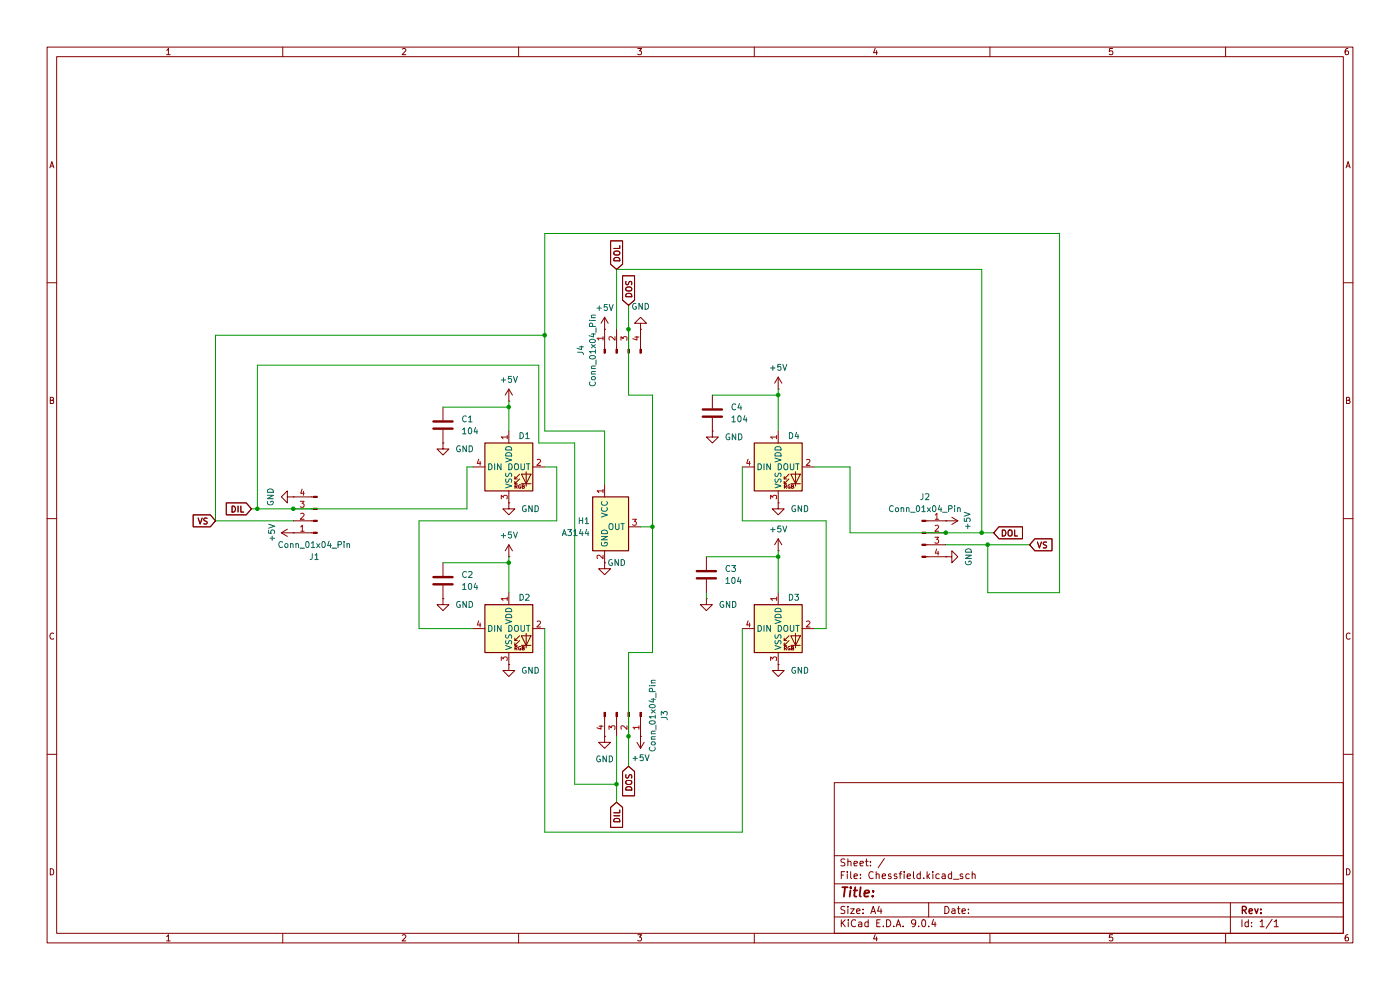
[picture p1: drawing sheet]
(kicad_sch
 (version 20250114)
 (generator "eeschema")
 (generator_version "9.0")
 (paper "A4")
 (lib_symbols
  (symbol "Connector:Conn_01x04_Pin"
   (pin_names
    (offset 1.016) (hide yes)) (exclude_from_sim no) (in_bom yes) (on_board yes)
   (property "Reference" "J" (at 0 5.08 0) (effects (font (size 1.27 1.27))))
   (property "Value" "Conn_01x04_Pin" (at 0 -7.62 0) (effects (font (size 1.27 1.27))))
   (property "Footprint" "" (at 0 0 0) (effects (font (size 1.27 1.27)) (hide yes)))
   (property "Datasheet" "~" (at 0 0 0) (effects (font (size 1.27 1.27)) (hide yes)))
   (property "Description" "Generic connector, single row, 01x04, script generated" (at 0 0 0) (effects (font (size 1.27 1.27)) (hide yes)))
   (property "ki_locked" "" (at 0 0 0) (effects (font (size 1.27 1.27))))
   (symbol "Conn_01x04_Pin_1_1"
    (rectangle (start 0.8636 2.667) (end 0 2.413) (stroke (width 0.1524) (type default)) (fill (type outline)))
    (rectangle (start 0.8636 0.127) (end 0 -0.127) (stroke (width 0.1524) (type default)) (fill (type outline)))
    (rectangle (start 0.8636 -2.413) (end 0 -2.667) (stroke (width 0.1524) (type default)) (fill (type outline)))
    (rectangle (start 0.8636 -4.953) (end 0 -5.207) (stroke (width 0.1524) (type default)) (fill (type outline)))
    (polyline (pts (xy 1.27 2.54) (xy 0.8636 2.54)) (stroke (width 0.1524) (type default)) (fill (type none)))
    (polyline (pts (xy 1.27 0) (xy 0.8636 0)) (stroke (width 0.1524) (type default)) (fill (type none)))
    (polyline (pts (xy 1.27 -2.54) (xy 0.8636 -2.54)) (stroke (width 0.1524) (type default)) (fill (type none)))
    (polyline (pts (xy 1.27 -5.08) (xy 0.8636 -5.08)) (stroke (width 0.1524) (type default)) (fill (type none)))
    (pin passive line (at 5.08 2.54 180) (length 3.81) (name "Pin_1" (effects (font (size 1.27 1.27)))) (number "1" (effects (font (size 1.27 1.27)))))
    (pin passive line (at 5.08 0 180) (length 3.81) (name "Pin_2" (effects (font (size 1.27 1.27)))) (number "2" (effects (font (size 1.27 1.27)))))
    (pin passive line (at 5.08 -2.54 180) (length 3.81) (name "Pin_3" (effects (font (size 1.27 1.27)))) (number "3" (effects (font (size 1.27 1.27)))))
    (pin passive line (at 5.08 -5.08 180) (length 3.81) (name "Pin_4" (effects (font (size 1.27 1.27)))) (number "4" (effects (font (size 1.27 1.27))))))
   (embedded_fonts no))
  (symbol "Device:C"
   (pin_numbers (hide yes))
   (pin_names
    (offset 0.254)) (exclude_from_sim no) (in_bom yes) (on_board yes)
   (property "Reference" "C" (at 0.635 2.54 0) (effects (font (size 1.27 1.27)) (justify left)))
   (property "Value" "C" (at 0.635 -2.54 0) (effects (font (size 1.27 1.27)) (justify left)))
   (property "Footprint" "" (at 0.9652 -3.81 0) (effects (font (size 1.27 1.27)) (hide yes)))
   (property "Datasheet" "~" (at 0 0 0) (effects (font (size 1.27 1.27)) (hide yes)))
   (property "Description" "Unpolarized capacitor" (at 0 0 0) (effects (font (size 1.27 1.27)) (hide yes)))
   (symbol "C_0_1"
    (polyline (pts (xy -2.032 0.762) (xy 2.032 0.762)) (stroke (width 0.508) (type default)) (fill (type none)))
    (polyline (pts (xy -2.032 -0.762) (xy 2.032 -0.762)) (stroke (width 0.508) (type default)) (fill (type none))))
   (symbol "C_1_1"
    (pin passive line (at 0 3.81 270) (length 2.794) (name "~" (effects (font (size 1.27 1.27)))) (number "1" (effects (font (size 1.27 1.27)))))
    (pin passive line (at 0 -3.81 90) (length 2.794) (name "~" (effects (font (size 1.27 1.27)))) (number "2" (effects (font (size 1.27 1.27))))))
   (embedded_fonts no))
  (symbol "LED:WS2812B"
   (pin_names
    (offset 0.254)) (exclude_from_sim no) (in_bom yes) (on_board yes)
   (property "Reference" "D" (at 5.08 5.715 0) (effects (font (size 1.27 1.27)) (justify right bottom)))
   (property "Value" "WS2812B" (at 1.27 -5.715 0) (effects (font (size 1.27 1.27)) (justify left top)))
   (property "Footprint" "LED_SMD:LED_WS2812B_PLCC4_5.0x5.0mm_P3.2mm" (at 1.27 -7.62 0) (effects (font (size 1.27 1.27)) (justify left top) (hide yes)))
   (property "Datasheet" "https://cdn-shop.adafruit.com/datasheets/WS2812B.pdf" (at 2.54 -9.525 0) (effects (font (size 1.27 1.27)) (justify left top) (hide yes)))
   (property "Description" "RGB LED with integrated controller" (at 0 0 0) (effects (font (size 1.27 1.27)) (hide yes)))
   (symbol "WS2812B_0_0"
    (text "RGB" (at 2.286 -4.191 0) (effects (font (size 0.762 0.762)))))
   (symbol "WS2812B_0_1"
    (polyline (pts (xy 1.27 -2.54) (xy 1.778 -2.54)) (stroke (width 0) (type default)) (fill (type none)))
    (polyline (pts (xy 1.27 -3.556) (xy 1.778 -3.556)) (stroke (width 0) (type default)) (fill (type none)))
    (polyline (pts (xy 2.286 -1.524) (xy 1.27 -2.54) (xy 1.27 -2.032)) (stroke (width 0) (type default)) (fill (type none)))
    (polyline (pts (xy 2.286 -2.54) (xy 1.27 -3.556) (xy 1.27 -3.048)) (stroke (width 0) (type default)) (fill (type none)))
    (polyline (pts (xy 3.683 -1.016) (xy 3.683 -3.556) (xy 3.683 -4.064)) (stroke (width 0) (type default)) (fill (type none)))
    (polyline (pts (xy 4.699 -1.524) (xy 2.667 -1.524) (xy 3.683 -3.556) (xy 4.699 -1.524)) (stroke (width 0) (type default)) (fill (type none)))
    (polyline (pts (xy 4.699 -3.556) (xy 2.667 -3.556)) (stroke (width 0) (type default)) (fill (type none)))
    (rectangle (start 5.08 5.08) (end -5.08 -5.08) (stroke (width 0.254) (type default)) (fill (type background))))
   (symbol "WS2812B_1_1"
    (pin input line (at -7.62 0 0) (length 2.54) (name "DIN" (effects (font (size 1.27 1.27)))) (number "4" (effects (font (size 1.27 1.27)))))
    (pin power_in line (at 0 7.62 270) (length 2.54) (name "VDD" (effects (font (size 1.27 1.27)))) (number "1" (effects (font (size 1.27 1.27)))))
    (pin power_in line (at 0 -7.62 90) (length 2.54) (name "VSS" (effects (font (size 1.27 1.27)))) (number "3" (effects (font (size 1.27 1.27)))))
    (pin output line (at 7.62 0 180) (length 2.54) (name "DOUT" (effects (font (size 1.27 1.27)))) (number "2" (effects (font (size 1.27 1.27))))))
   (embedded_fonts no))
  (symbol "Sensor_Magnetic:DRV5033AJxLPG" (exclude_from_sim no) (in_bom yes) (on_board yes)
   (property "Reference" "H1" (at -5.588 2.54 0) (effects (font (size 1.27 1.27)) (justify right)))
   (property "Value" "SS49E" (at -5.588 0 0) (effects (font (size 1.27 1.27)) (justify right)))
   (property "Footprint" "Package_TO_SOT_THT:TO-92_Inline" (at 0 0 0) (effects (font (size 1.27 1.27)) (hide yes)))
   (property "Datasheet" "https://www.ti.com/lit/ds/symlink/drv5033.pdf" (at 0 0 0) (effects (font (size 1.27 1.27)) (hide yes)))
   (property "Description" "±6.9 / ±3.5 mT, 20-kHz, 2-38V, TO-92" (at 0 0 0) (effects (font (size 1.27 1.27)) (hide yes)))
   (symbol "DRV5033AJxLPG_1_1"
    (rectangle (start -5.08 7.62) (end 2.54 -3.81) (stroke (width 0.254) (type default)) (fill (type background)))
    (pin power_in line (at -2.54 10.16 270) (length 2.54) (name "VCC" (effects (font (size 1.27 1.27)))) (number "1" (effects (font (size 1.27 1.27)))))
    (pin power_in line (at -2.54 -6.35 90) (length 2.54) (name "GND" (effects (font (size 1.27 1.27)))) (number "2" (effects (font (size 1.27 1.27)))))
    (pin output line (at 5.08 1.27 180) (length 2.54) (name "OUT" (effects (font (size 1.27 1.27)))) (number "3" (effects (font (size 1.27 1.27))))))
   (embedded_fonts no))
  (symbol "power:+5V"
   (power)
   (pin_numbers (hide yes))
   (pin_names
    (offset 0) (hide yes)) (exclude_from_sim no) (in_bom yes) (on_board yes)
   (property "Reference" "#PWR" (at 0 -3.81 0) (effects (font (size 1.27 1.27)) (hide yes)))
   (property "Value" "+5V" (at 0 3.556 0) (effects (font (size 1.27 1.27))))
   (property "Footprint" "" (at 0 0 0) (effects (font (size 1.27 1.27)) (hide yes)))
   (property "Datasheet" "" (at 0 0 0) (effects (font (size 1.27 1.27)) (hide yes)))
   (property "Description" "Power symbol creates a global label with name \"+5V\"" (at 0 0 0) (effects (font (size 1.27 1.27)) (hide yes)))
   (symbol "+5V_0_1"
    (polyline (pts (xy -0.762 1.27) (xy 0 2.54)) (stroke (width 0) (type default)) (fill (type none)))
    (polyline (pts (xy 0 2.54) (xy 0.762 1.27)) (stroke (width 0) (type default)) (fill (type none)))
    (polyline (pts (xy 0 0) (xy 0 2.54)) (stroke (width 0) (type default)) (fill (type none))))
   (symbol "+5V_1_1"
    (pin power_in line (at 0 0 90) (length 0) (name "~" (effects (font (size 1.27 1.27)))) (number "1" (effects (font (size 1.27 1.27))))))
   (embedded_fonts no))
  (symbol "power:GND"
   (power)
   (pin_numbers (hide yes))
   (pin_names
    (offset 0) (hide yes)) (exclude_from_sim no) (in_bom yes) (on_board yes)
   (property "Reference" "#PWR" (at 0 -6.35 0) (effects (font (size 1.27 1.27)) (hide yes)))
   (property "Value" "GND" (at 0 -3.81 0) (effects (font (size 1.27 1.27))))
   (property "Footprint" "" (at 0 0 0) (effects (font (size 1.27 1.27)) (hide yes)))
   (property "Datasheet" "" (at 0 0 0) (effects (font (size 1.27 1.27)) (hide yes)))
   (property "Description" "Power symbol creates a global label with name \"GND\" , ground" (at 0 0 0) (effects (font (size 1.27 1.27)) (hide yes)))
   (symbol "GND_0_1"
    (polyline (pts (xy 0 0) (xy 0 -1.27) (xy 1.27 -1.27) (xy 0 -2.54) (xy -1.27 -1.27) (xy 0 -1.27)) (stroke (width 0) (type default)) (fill (type none))))
   (symbol "GND_1_1"
    (pin power_in line (at 0 0 270) (length 0) (name "~" (effects (font (size 1.27 1.27)))) (number "1" (effects (font (size 1.27 1.27))))))
   (embedded_fonts no)))
 (junction
  (at 107.95 86.36)
  (diameter 0)
  (color 0 0 0 0))
 (junction
  (at 200.66 113.03)
  (diameter 0)
  (color 0 0 0 0))
 (junction
  (at 138.43 111.76)
  (diameter 0)
  (color 0 0 0 0))
 (junction
  (at 133.35 69.85)
  (diameter 0)
  (color 0 0 0 0))
 (junction
  (at 54.61 107.95)
  (diameter 0)
  (color 0 0 0 0))
 (junction
  (at 130.81 166.37)
  (diameter 0)
  (color 0 0 0 0))
 (junction
  (at 133.35 156.21)
  (diameter 0)
  (color 0 0 0 0))
 (junction
  (at 115.57 71.12)
  (diameter 0)
  (color 0 0 0 0))
 (junction
  (at 62.23 107.95)
  (diameter 0)
  (color 0 0 0 0))
 (junction
  (at 165.1 83.82)
  (diameter 0)
  (color 0 0 0 0))
 (junction
  (at 165.1 118.11)
  (diameter 0)
  (color 0 0 0 0))
 (junction
  (at 209.55 115.57)
  (diameter 0)
  (color 0 0 0 0))
 (junction
  (at 107.95 119.38)
  (diameter 0)
  (color 0 0 0 0))
 (junction
  (at 208.28 113.03)
  (diameter 0)
  (color 0 0 0 0))
 (wire
  (pts (xy 180.34 113.03) (xy 200.66 113.03))
  (stroke (width 0) (type default)))
 (wire
  (pts (xy 100.33 133.35) (xy 88.9 133.35))
  (stroke (width 0) (type default)))
 (wire
  (pts (xy 54.61 77.47) (xy 54.61 107.95))
  (stroke (width 0) (type default)))
 (wire
  (pts (xy 224.79 49.53) (xy 224.79 125.73))
  (stroke (width 0) (type default)))
 (wire
  (pts (xy 107.95 119.38) (xy 107.95 125.73))
  (stroke (width 0) (type default)))
 (wire
  (pts (xy 175.26 110.49) (xy 175.26 133.35))
  (stroke (width 0) (type default)))
 (wire
  (pts (xy 115.57 49.53) (xy 224.79 49.53))
  (stroke (width 0) (type default)))
 (wire
  (pts (xy 128.27 91.44) (xy 115.57 91.44))
  (stroke (width 0) (type default)))
 (wire
  (pts (xy 151.13 83.82) (xy 165.1 83.82))
  (stroke (width 0) (type default)))
 (wire
  (pts (xy 118.11 99.06) (xy 115.57 99.06))
  (stroke (width 0) (type default)))
 (wire
  (pts (xy 133.35 156.21) (xy 133.35 162.56))
  (stroke (width 0) (type default)))
 (wire
  (pts (xy 165.1 116.84) (xy 165.1 118.11))
  (stroke (width 0) (type default)))
 (wire
  (pts (xy 99.06 99.06) (xy 100.33 99.06))
  (stroke (width 0) (type default)))
 (wire
  (pts (xy 138.43 111.76) (xy 138.43 83.82))
  (stroke (width 0) (type default)))
 (wire
  (pts (xy 88.9 110.49) (xy 118.11 110.49))
  (stroke (width 0) (type default)))
 (wire
  (pts (xy 54.61 107.95) (xy 53.34 107.95))
  (stroke (width 0) (type default)))
 (wire
  (pts (xy 121.92 93.98) (xy 114.3 93.98))
  (stroke (width 0) (type default)))
 (wire
  (pts (xy 62.23 107.95) (xy 54.61 107.95))
  (stroke (width 0) (type default)))
 (wire
  (pts (xy 133.35 69.85) (xy 133.35 64.77))
  (stroke (width 0) (type default)))
 (wire
  (pts (xy 130.81 57.15) (xy 130.81 69.85))
  (stroke (width 0) (type default)))
 (wire
  (pts (xy 93.98 119.38) (xy 107.95 119.38))
  (stroke (width 0) (type default)))
 (wire
  (pts (xy 130.81 166.37) (xy 130.81 170.18))
  (stroke (width 0) (type default)))
 (wire
  (pts (xy 208.28 113.03) (xy 208.28 57.15))
  (stroke (width 0) (type default)))
 (wire
  (pts (xy 121.92 166.37) (xy 121.92 93.98))
  (stroke (width 0) (type default)))
 (wire
  (pts (xy 115.57 71.12) (xy 45.72 71.12))
  (stroke (width 0) (type default)))
 (wire
  (pts (xy 165.1 82.55) (xy 165.1 83.82))
  (stroke (width 0) (type default)))
 (wire
  (pts (xy 157.48 176.53) (xy 157.48 133.35))
  (stroke (width 0) (type default)))
 (wire
  (pts (xy 138.43 111.76) (xy 138.43 138.43))
  (stroke (width 0) (type default)))
 (wire
  (pts (xy 115.57 133.35) (xy 115.57 176.53))
  (stroke (width 0) (type default)))
 (wire
  (pts (xy 130.81 166.37) (xy 121.92 166.37))
  (stroke (width 0) (type default)))
 (wire
  (pts (xy 165.1 118.11) (xy 165.1 125.73))
  (stroke (width 0) (type default)))
 (wire
  (pts (xy 138.43 138.43) (xy 133.35 138.43))
  (stroke (width 0) (type default)))
 (wire
  (pts (xy 208.28 113.03) (xy 210.82 113.03))
  (stroke (width 0) (type default)))
 (wire
  (pts (xy 93.98 86.36) (xy 107.95 86.36))
  (stroke (width 0) (type default)))
 (wire
  (pts (xy 133.35 69.85) (xy 133.35 83.82))
  (stroke (width 0) (type default)))
 (wire
  (pts (xy 200.66 115.57) (xy 209.55 115.57))
  (stroke (width 0) (type default)))
 (wire
  (pts (xy 128.27 102.87) (xy 128.27 91.44))
  (stroke (width 0) (type default)))
 (wire
  (pts (xy 149.86 118.11) (xy 165.1 118.11))
  (stroke (width 0) (type default)))
 (wire
  (pts (xy 107.95 85.09) (xy 107.95 86.36))
  (stroke (width 0) (type default)))
 (wire
  (pts (xy 45.72 110.49) (xy 62.23 110.49))
  (stroke (width 0) (type default)))
 (wire
  (pts (xy 114.3 77.47) (xy 54.61 77.47))
  (stroke (width 0) (type default)))
 (wire
  (pts (xy 115.57 176.53) (xy 157.48 176.53))
  (stroke (width 0) (type default)))
 (wire
  (pts (xy 157.48 110.49) (xy 175.26 110.49))
  (stroke (width 0) (type default)))
 (wire
  (pts (xy 107.95 118.11) (xy 107.95 119.38))
  (stroke (width 0) (type default)))
 (wire
  (pts (xy 209.55 125.73) (xy 209.55 115.57))
  (stroke (width 0) (type default)))
 (wire
  (pts (xy 88.9 133.35) (xy 88.9 110.49))
  (stroke (width 0) (type default)))
 (wire
  (pts (xy 149.86 127) (xy 149.86 125.73))
  (stroke (width 0) (type default)))
 (wire
  (pts (xy 115.57 71.12) (xy 115.57 49.53))
  (stroke (width 0) (type default)))
 (wire
  (pts (xy 208.28 57.15) (xy 130.81 57.15))
  (stroke (width 0) (type default)))
 (wire
  (pts (xy 209.55 115.57) (xy 218.44 115.57))
  (stroke (width 0) (type default)))
 (wire
  (pts (xy 200.66 113.03) (xy 208.28 113.03))
  (stroke (width 0) (type default)))
 (wire
  (pts (xy 107.95 86.36) (xy 107.95 91.44))
  (stroke (width 0) (type default)))
 (wire
  (pts (xy 180.34 99.06) (xy 180.34 113.03))
  (stroke (width 0) (type default)))
 (wire
  (pts (xy 99.06 99.06) (xy 99.06 107.95))
  (stroke (width 0) (type default)))
 (wire
  (pts (xy 165.1 83.82) (xy 165.1 91.44))
  (stroke (width 0) (type default)))
 (wire
  (pts (xy 138.43 83.82) (xy 133.35 83.82))
  (stroke (width 0) (type default)))
 (wire
  (pts (xy 45.72 71.12) (xy 45.72 110.49))
  (stroke (width 0) (type default)))
 (wire
  (pts (xy 114.3 93.98) (xy 114.3 77.47))
  (stroke (width 0) (type default)))
 (wire
  (pts (xy 118.11 110.49) (xy 118.11 99.06))
  (stroke (width 0) (type default)))
 (wire
  (pts (xy 99.06 107.95) (xy 62.23 107.95))
  (stroke (width 0) (type default)))
 (wire
  (pts (xy 133.35 138.43) (xy 133.35 156.21))
  (stroke (width 0) (type default)))
 (wire
  (pts (xy 130.81 156.21) (xy 130.81 166.37))
  (stroke (width 0) (type default)))
 (wire
  (pts (xy 224.79 125.73) (xy 209.55 125.73))
  (stroke (width 0) (type default)))
 (wire
  (pts (xy 157.48 99.06) (xy 157.48 110.49))
  (stroke (width 0) (type default)))
 (wire
  (pts (xy 135.89 111.76) (xy 138.43 111.76))
  (stroke (width 0) (type default)))
 (wire
  (pts (xy 172.72 99.06) (xy 180.34 99.06))
  (stroke (width 0) (type default)))
 (wire
  (pts (xy 175.26 133.35) (xy 172.72 133.35))
  (stroke (width 0) (type default)))
 (wire
  (pts (xy 115.57 91.44) (xy 115.57 71.12))
  (stroke (width 0) (type default)))
 (global_label "DIL"
  (shape input)
  (at 130.81 170.18 270)
  (fields_autoplaced yes)
  (effects (font (size 1.27 1.27)) (justify right))
  (property "Intersheetrefs" "${INTERSHEET_REFS}" (at 130.81 176.0681 90) (effects (font (size 1.27 1.27)) (justify right) (hide yes))))
 (global_label "DOL"
  (shape input)
  (at 210.82 113.03 0)
  (fields_autoplaced yes)
  (effects (font (size 1.27 1.27)) (justify left))
  (property "Intersheetrefs" "${INTERSHEET_REFS}" (at 217.4338 113.03 0) (effects (font (size 1.27 1.27)) (justify left) (hide yes))))
 (global_label "DIL"
  (shape input)
  (at 53.34 107.95 180)
  (fields_autoplaced yes)
  (effects (font (size 1.27 1.27)) (justify right))
  (property "Intersheetrefs" "${INTERSHEET_REFS}" (at 47.4519 107.95 0) (effects (font (size 1.27 1.27)) (justify right) (hide yes))))
 (global_label "VS"
  (shape input)
  (at 45.72 110.49 180)
  (fields_autoplaced yes)
  (effects (font (size 1.27 1.27)) (justify right))
  (property "Intersheetrefs" "${INTERSHEET_REFS}" (at 40.4367 110.49 0) (effects (font (size 1.27 1.27)) (justify right) (hide yes))))
 (global_label "DOL"
  (shape input)
  (at 130.81 57.15 90)
  (fields_autoplaced yes)
  (effects (font (size 1.27 1.27)) (justify left))
  (property "Intersheetrefs" "${INTERSHEET_REFS}" (at 130.81 50.5362 90) (effects (font (size 1.27 1.27)) (justify left) (hide yes))))
 (global_label "DOS"
  (shape input)
  (at 133.35 64.77 90)
  (fields_autoplaced yes)
  (effects (font (size 1.27 1.27)) (justify left))
  (property "Intersheetrefs" "${INTERSHEET_REFS}" (at 133.35 57.9748 90) (effects (font (size 1.27 1.27)) (justify left) (hide yes))))
 (global_label "VS"
  (shape input)
  (at 218.44 115.57 0)
  (fields_autoplaced yes)
  (effects (font (size 1.27 1.27)) (justify left))
  (property "Intersheetrefs" "${INTERSHEET_REFS}" (at 223.7233 115.57 0) (effects (font (size 1.27 1.27)) (justify left) (hide yes))))
 (global_label "DOS"
  (shape input)
  (at 133.35 162.56 270)
  (fields_autoplaced yes)
  (effects (font (size 1.27 1.27)) (justify right))
  (property "Intersheetrefs" "${INTERSHEET_REFS}" (at 133.35 169.3552 90) (effects (font (size 1.27 1.27)) (justify right) (hide yes))))
 (symbol
  (lib_id "power:+5V")
  (at 107.95 118.11 0)
  (unit 1)
  (exclude_from_sim no)
  (in_bom yes)
  (on_board yes)
  (dnp no)
  (property "Reference" "#PWR0315" (at 107.95 121.92 0) (effects (font (size 1.27 1.27)) (hide yes)))
  (property "Value" "+5V" (at 107.95 113.538 0) (effects (font (size 1.27 1.27))))
  (property "Footprint" "" (at 107.95 118.11 0) (effects (font (size 1.27 1.27)) (hide yes)))
  (property "Datasheet" "" (at 107.95 118.11 0) (effects (font (size 1.27 1.27)) (hide yes)))
  (property "Description" "Power symbol creates a global label with name \"+5V\"" (at 107.95 118.11 0) (effects (font (size 1.27 1.27)) (hide yes)))
  (pin "1"))
 (symbol
  (lib_id "Device:C")
  (at 151.13 87.63 0)
  (unit 1)
  (exclude_from_sim no)
  (in_bom yes)
  (on_board yes)
  (dnp no)
  (fields_autoplaced yes)
  (property "Reference" "C4" (at 154.94 86.3599 0) (effects (font (size 1.27 1.27)) (justify left)))
  (property "Value" "104" (at 154.94 88.8999 0) (effects (font (size 1.27 1.27)) (justify left)))
  (property "Footprint" "Capacitor_SMD:C_0603_1608Metric_Pad1.08x0.95mm_HandSolder" (at 152.0952 91.44 0) (effects (font (size 1.27 1.27)) (hide yes)))
  (property "Datasheet" "~" (at 151.13 87.63 0) (effects (font (size 1.27 1.27)) (hide yes)))
  (property "Description" "Unpolarized capacitor" (at 151.13 87.63 0) (effects (font (size 1.27 1.27)) (hide yes)))
  (pin "1")
  (pin "2"))
 (symbol
  (lib_id "Connector:Conn_01x04_Pin")
  (at 130.81 74.93 90)
  (unit 1)
  (exclude_from_sim no)
  (in_bom yes)
  (on_board yes)
  (dnp no)
  (property "Reference" "J4" (at 123.19 74.295 0) (effects (font (size 1.27 1.27))))
  (property "Value" "Conn_01x04_Pin" (at 125.73 74.295 0) (effects (font (size 1.27 1.27))))
  (property "Footprint" "Connector_PinHeader_2.54mm:PinHeader_1x04_P2.54mm_Horizontal" (at 130.81 74.93 0) (effects (font (size 1.27 1.27)) (hide yes)))
  (property "Datasheet" "~" (at 130.81 74.93 0) (effects (font (size 1.27 1.27)) (hide yes)))
  (property "Description" "Generic connector, single row, 01x04, script generated" (at 130.81 74.93 0) (effects (font (size 1.27 1.27)) (hide yes)))
  (pin "2")
  (pin "4")
  (pin "3")
  (pin "1"))
 (symbol
  (lib_id "LED:WS2812B")
  (at 165.1 133.35 0)
  (unit 1)
  (exclude_from_sim no)
  (in_bom yes)
  (on_board yes)
  (dnp no)
  (property "Reference" "D3" (at 168.402 126.746 0) (effects (font (size 1.27 1.27))))
  (property "Value" "WS2812B" (at 176.53 129.5714 0) (effects (font (size 1.27 1.27)) (hide yes)))
  (property "Footprint" "LED_SMD:LED_WS2812B_PLCC4_5.0x5.0mm_P3.2mm" (at 166.37 140.97 0) (effects (font (size 1.27 1.27)) (justify left top) (hide yes)))
  (property "Datasheet" "https://cdn-shop.adafruit.com/datasheets/WS2812B.pdf" (at 167.64 142.875 0) (effects (font (size 1.27 1.27)) (justify left top) (hide yes)))
  (property "Description" "RGB LED with integrated controller" (at 165.1 133.35 0) (effects (font (size 1.27 1.27)) (hide yes)))
  (pin "3")
  (pin "1")
  (pin "2")
  (pin "4"))
 (symbol
  (lib_id "Device:C")
  (at 93.98 90.17 0)
  (unit 1)
  (exclude_from_sim no)
  (in_bom yes)
  (on_board yes)
  (dnp no)
  (fields_autoplaced yes)
  (property "Reference" "C1" (at 97.79 88.8999 0) (effects (font (size 1.27 1.27)) (justify left)))
  (property "Value" "104" (at 97.79 91.4399 0) (effects (font (size 1.27 1.27)) (justify left)))
  (property "Footprint" "Capacitor_SMD:C_0603_1608Metric_Pad1.08x0.95mm_HandSolder" (at 94.9452 93.98 0) (effects (font (size 1.27 1.27)) (hide yes)))
  (property "Datasheet" "~" (at 93.98 90.17 0) (effects (font (size 1.27 1.27)) (hide yes)))
  (property "Description" "Unpolarized capacitor" (at 93.98 90.17 0) (effects (font (size 1.27 1.27)) (hide yes)))
  (pin "1")
  (pin "2"))
 (symbol
  (lib_id "power:GND")
  (at 165.1 140.97 0)
  (unit 1)
  (exclude_from_sim no)
  (in_bom yes)
  (on_board yes)
  (dnp no)
  (fields_autoplaced yes)
  (property "Reference" "#PWR0334" (at 165.1 147.32 0) (effects (font (size 1.27 1.27)) (hide yes)))
  (property "Value" "GND" (at 167.64 142.2399 0) (effects (font (size 1.27 1.27)) (justify left)))
  (property "Footprint" "" (at 165.1 140.97 0) (effects (font (size 1.27 1.27)) (hide yes)))
  (property "Datasheet" "" (at 165.1 140.97 0) (effects (font (size 1.27 1.27)) (hide yes)))
  (property "Description" "Power symbol creates a global label with name \"GND\" , ground" (at 165.1 140.97 0) (effects (font (size 1.27 1.27)) (hide yes)))
  (pin "1"))
 (symbol
  (lib_id "Connector:Conn_01x04_Pin")
  (at 133.35 151.13 270)
  (unit 1)
  (exclude_from_sim no)
  (in_bom yes)
  (on_board yes)
  (dnp no)
  (property "Reference" "J3" (at 140.97 151.765 0) (effects (font (size 1.27 1.27))))
  (property "Value" "Conn_01x04_Pin" (at 138.43 151.765 0) (effects (font (size 1.27 1.27))))
  (property "Footprint" "Connector_PinHeader_2.54mm:PinHeader_1x04_P2.54mm_Horizontal" (at 133.35 151.13 0) (effects (font (size 1.27 1.27)) (hide yes)))
  (property "Datasheet" "~" (at 133.35 151.13 0) (effects (font (size 1.27 1.27)) (hide yes)))
  (property "Description" "Generic connector, single row, 01x04, script generated" (at 133.35 151.13 0) (effects (font (size 1.27 1.27)) (hide yes)))
  (pin "2")
  (pin "4")
  (pin "3")
  (pin "1"))
 (symbol
  (lib_id "power:GND")
  (at 128.27 119.38 0)
  (unit 1)
  (exclude_from_sim no)
  (in_bom yes)
  (on_board yes)
  (dnp no)
  (property "Reference" "#PWR06" (at 128.27 125.73 0) (effects (font (size 1.27 1.27)) (hide yes)))
  (property "Value" "GND" (at 130.81 119.38 0) (effects (font (size 1.27 1.27))))
  (property "Footprint" "" (at 128.27 119.38 0) (effects (font (size 1.27 1.27)) (hide yes)))
  (property "Datasheet" "" (at 128.27 119.38 0) (effects (font (size 1.27 1.27)) (hide yes)))
  (property "Description" "Power symbol creates a global label with name \"GND\" , ground" (at 128.27 119.38 0) (effects (font (size 1.27 1.27)) (hide yes)))
  (pin "1"))
 (symbol
  (lib_id "power:GND")
  (at 62.23 105.41 270)
  (unit 1)
  (exclude_from_sim no)
  (in_bom yes)
  (on_board yes)
  (dnp no)
  (property "Reference" "#PWR01" (at 55.88 105.41 0) (effects (font (size 1.27 1.27)) (hide yes)))
  (property "Value" "GND" (at 57.404 105.41 0) (effects (font (size 1.27 1.27))))
  (property "Footprint" "" (at 62.23 105.41 0) (effects (font (size 1.27 1.27)) (hide yes)))
  (property "Datasheet" "" (at 62.23 105.41 0) (effects (font (size 1.27 1.27)) (hide yes)))
  (property "Description" "Power symbol creates a global label with name \"GND\" , ground" (at 62.23 105.41 0) (effects (font (size 1.27 1.27)) (hide yes)))
  (pin "1"))
 (symbol
  (lib_id "power:GND")
  (at 107.95 106.68 0)
  (unit 1)
  (exclude_from_sim no)
  (in_bom yes)
  (on_board yes)
  (dnp no)
  (fields_autoplaced yes)
  (property "Reference" "#PWR0298" (at 107.95 113.03 0) (effects (font (size 1.27 1.27)) (hide yes)))
  (property "Value" "GND" (at 110.49 107.9499 0) (effects (font (size 1.27 1.27)) (justify left)))
  (property "Footprint" "" (at 107.95 106.68 0) (effects (font (size 1.27 1.27)) (hide yes)))
  (property "Datasheet" "" (at 107.95 106.68 0) (effects (font (size 1.27 1.27)) (hide yes)))
  (property "Description" "Power symbol creates a global label with name \"GND\" , ground" (at 107.95 106.68 0) (effects (font (size 1.27 1.27)) (hide yes)))
  (pin "1"))
 (symbol
  (lib_id "LED:WS2812B")
  (at 165.1 99.06 0)
  (unit 1)
  (exclude_from_sim no)
  (in_bom yes)
  (on_board yes)
  (dnp no)
  (property "Reference" "D4" (at 168.402 92.456 0) (effects (font (size 1.27 1.27))))
  (property "Value" "WS2812B" (at 176.53 95.2814 0) (effects (font (size 1.27 1.27)) (hide yes)))
  (property "Footprint" "LED_SMD:LED_WS2812B_PLCC4_5.0x5.0mm_P3.2mm" (at 166.37 106.68 0) (effects (font (size 1.27 1.27)) (justify left top) (hide yes)))
  (property "Datasheet" "https://cdn-shop.adafruit.com/datasheets/WS2812B.pdf" (at 167.64 108.585 0) (effects (font (size 1.27 1.27)) (justify left top) (hide yes)))
  (property "Description" "RGB LED with integrated controller" (at 165.1 99.06 0) (effects (font (size 1.27 1.27)) (hide yes)))
  (pin "3")
  (pin "1")
  (pin "2")
  (pin "4"))
 (symbol
  (lib_id "power:GND")
  (at 93.98 127 0)
  (unit 1)
  (exclude_from_sim no)
  (in_bom yes)
  (on_board yes)
  (dnp no)
  (fields_autoplaced yes)
  (property "Reference" "#PWR0309" (at 93.98 133.35 0) (effects (font (size 1.27 1.27)) (hide yes)))
  (property "Value" "GND" (at 96.52 128.2699 0) (effects (font (size 1.27 1.27)) (justify left)))
  (property "Footprint" "" (at 93.98 127 0) (effects (font (size 1.27 1.27)) (hide yes)))
  (property "Datasheet" "" (at 93.98 127 0) (effects (font (size 1.27 1.27)) (hide yes)))
  (property "Description" "Power symbol creates a global label with name \"GND\" , ground" (at 93.98 127 0) (effects (font (size 1.27 1.27)) (hide yes)))
  (pin "1"))
 (symbol
  (lib_id "Connector:Conn_01x04_Pin")
  (at 67.31 110.49 180)
  (unit 1)
  (exclude_from_sim no)
  (in_bom yes)
  (on_board yes)
  (dnp no)
  (property "Reference" "J1" (at 66.675 118.11 0) (effects (font (size 1.27 1.27))))
  (property "Value" "Conn_01x04_Pin" (at 66.675 115.57 0) (effects (font (size 1.27 1.27))))
  (property "Footprint" "Connector_PinHeader_2.54mm:PinHeader_1x04_P2.54mm_Horizontal" (at 67.31 110.49 0) (effects (font (size 1.27 1.27)) (hide yes)))
  (property "Datasheet" "~" (at 67.31 110.49 0) (effects (font (size 1.27 1.27)) (hide yes)))
  (property "Description" "Generic connector, single row, 01x04, script generated" (at 67.31 110.49 0) (effects (font (size 1.27 1.27)) (hide yes)))
  (pin "2")
  (pin "4")
  (pin "3")
  (pin "1"))
 (symbol
  (lib_id "Connector:Conn_01x04_Pin")
  (at 195.58 113.03 0)
  (unit 1)
  (exclude_from_sim no)
  (in_bom yes)
  (on_board yes)
  (dnp no)
  (property "Reference" "J2" (at 196.215 105.41 0) (effects (font (size 1.27 1.27))))
  (property "Value" "Conn_01x04_Pin" (at 196.215 107.95 0) (effects (font (size 1.27 1.27))))
  (property "Footprint" "Connector_PinHeader_2.54mm:PinHeader_1x04_P2.54mm_Horizontal" (at 195.58 113.03 0) (effects (font (size 1.27 1.27)) (hide yes)))
  (property "Datasheet" "~" (at 195.58 113.03 0) (effects (font (size 1.27 1.27)) (hide yes)))
  (property "Description" "Generic connector, single row, 01x04, script generated" (at 195.58 113.03 0) (effects (font (size 1.27 1.27)) (hide yes)))
  (pin "2")
  (pin "4")
  (pin "3")
  (pin "1"))
 (symbol
  (lib_id "power:GND")
  (at 135.89 69.85 180)
  (unit 1)
  (exclude_from_sim no)
  (in_bom yes)
  (on_board yes)
  (dnp no)
  (property "Reference" "#PWR08" (at 135.89 63.5 0) (effects (font (size 1.27 1.27)) (hide yes)))
  (property "Value" "GND" (at 135.89 65.024 0) (effects (font (size 1.27 1.27))))
  (property "Footprint" "" (at 135.89 69.85 0) (effects (font (size 1.27 1.27)) (hide yes)))
  (property "Datasheet" "" (at 135.89 69.85 0) (effects (font (size 1.27 1.27)) (hide yes)))
  (property "Description" "Power symbol creates a global label with name \"GND\" , ground" (at 135.89 69.85 0) (effects (font (size 1.27 1.27)) (hide yes)))
  (pin "1"))
 (symbol
  (lib_id "power:GND")
  (at 107.95 140.97 0)
  (unit 1)
  (exclude_from_sim no)
  (in_bom yes)
  (on_board yes)
  (dnp no)
  (fields_autoplaced yes)
  (property "Reference" "#PWR0316" (at 107.95 147.32 0) (effects (font (size 1.27 1.27)) (hide yes)))
  (property "Value" "GND" (at 110.49 142.2399 0) (effects (font (size 1.27 1.27)) (justify left)))
  (property "Footprint" "" (at 107.95 140.97 0) (effects (font (size 1.27 1.27)) (hide yes)))
  (property "Datasheet" "" (at 107.95 140.97 0) (effects (font (size 1.27 1.27)) (hide yes)))
  (property "Description" "Power symbol creates a global label with name \"GND\" , ground" (at 107.95 140.97 0) (effects (font (size 1.27 1.27)) (hide yes)))
  (pin "1"))
 (symbol
  (lib_id "Device:C")
  (at 149.86 121.92 0)
  (unit 1)
  (exclude_from_sim no)
  (in_bom yes)
  (on_board yes)
  (dnp no)
  (fields_autoplaced yes)
  (property "Reference" "C3" (at 153.67 120.6499 0) (effects (font (size 1.27 1.27)) (justify left)))
  (property "Value" "104" (at 153.67 123.1899 0) (effects (font (size 1.27 1.27)) (justify left)))
  (property "Footprint" "Capacitor_SMD:C_0603_1608Metric_Pad1.08x0.95mm_HandSolder" (at 150.8252 125.73 0) (effects (font (size 1.27 1.27)) (hide yes)))
  (property "Datasheet" "~" (at 149.86 121.92 0) (effects (font (size 1.27 1.27)) (hide yes)))
  (property "Description" "Unpolarized capacitor" (at 149.86 121.92 0) (effects (font (size 1.27 1.27)) (hide yes)))
  (pin "1")
  (pin "2"))
 (symbol
  (lib_id "LED:WS2812B")
  (at 107.95 133.35 0)
  (unit 1)
  (exclude_from_sim no)
  (in_bom yes)
  (on_board yes)
  (dnp no)
  (property "Reference" "D2" (at 111.252 126.746 0) (effects (font (size 1.27 1.27))))
  (property "Value" "WS2812B" (at 119.38 129.5714 0) (effects (font (size 1.27 1.27)) (hide yes)))
  (property "Footprint" "LED_SMD:LED_WS2812B_PLCC4_5.0x5.0mm_P3.2mm" (at 109.22 140.97 0) (effects (font (size 1.27 1.27)) (justify left top) (hide yes)))
  (property "Datasheet" "https://cdn-shop.adafruit.com/datasheets/WS2812B.pdf" (at 110.49 142.875 0) (effects (font (size 1.27 1.27)) (justify left top) (hide yes)))
  (property "Description" "RGB LED with integrated controller" (at 107.95 133.35 0) (effects (font (size 1.27 1.27)) (hide yes)))
  (pin "3")
  (pin "1")
  (pin "2")
  (pin "4"))
 (symbol
  (lib_id "power:+5V")
  (at 128.27 69.85 0)
  (unit 1)
  (exclude_from_sim no)
  (in_bom yes)
  (on_board yes)
  (dnp no)
  (property "Reference" "#PWR09" (at 128.27 73.66 0) (effects (font (size 1.27 1.27)) (hide yes)))
  (property "Value" "+5V" (at 128.27 65.278 0) (effects (font (size 1.27 1.27))))
  (property "Footprint" "" (at 128.27 69.85 0) (effects (font (size 1.27 1.27)) (hide yes)))
  (property "Datasheet" "" (at 128.27 69.85 0) (effects (font (size 1.27 1.27)) (hide yes)))
  (property "Description" "Power symbol creates a global label with name \"+5V\"" (at 128.27 69.85 0) (effects (font (size 1.27 1.27)) (hide yes)))
  (pin "1"))
 (symbol
  (lib_id "power:GND")
  (at 165.1 106.68 0)
  (unit 1)
  (exclude_from_sim no)
  (in_bom yes)
  (on_board yes)
  (dnp no)
  (fields_autoplaced yes)
  (property "Reference" "#PWR0352" (at 165.1 113.03 0) (effects (font (size 1.27 1.27)) (hide yes)))
  (property "Value" "GND" (at 167.64 107.9499 0) (effects (font (size 1.27 1.27)) (justify left)))
  (property "Footprint" "" (at 165.1 106.68 0) (effects (font (size 1.27 1.27)) (hide yes)))
  (property "Datasheet" "" (at 165.1 106.68 0) (effects (font (size 1.27 1.27)) (hide yes)))
  (property "Description" "Power symbol creates a global label with name \"GND\" , ground" (at 165.1 106.68 0) (effects (font (size 1.27 1.27)) (hide yes)))
  (pin "1"))
 (symbol
  (lib_id "power:GND")
  (at 93.98 93.98 0)
  (unit 1)
  (exclude_from_sim no)
  (in_bom yes)
  (on_board yes)
  (dnp no)
  (fields_autoplaced yes)
  (property "Reference" "#PWR0291" (at 93.98 100.33 0) (effects (font (size 1.27 1.27)) (hide yes)))
  (property "Value" "GND" (at 96.52 95.2499 0) (effects (font (size 1.27 1.27)) (justify left)))
  (property "Footprint" "" (at 93.98 93.98 0) (effects (font (size 1.27 1.27)) (hide yes)))
  (property "Datasheet" "" (at 93.98 93.98 0) (effects (font (size 1.27 1.27)) (hide yes)))
  (property "Description" "Power symbol creates a global label with name \"GND\" , ground" (at 93.98 93.98 0) (effects (font (size 1.27 1.27)) (hide yes)))
  (pin "1"))
 (symbol
  (lib_id "power:+5V")
  (at 135.89 156.21 180)
  (unit 1)
  (exclude_from_sim no)
  (in_bom yes)
  (on_board yes)
  (dnp no)
  (property "Reference" "#PWR05" (at 135.89 152.4 0) (effects (font (size 1.27 1.27)) (hide yes)))
  (property "Value" "+5V" (at 135.89 160.782 0) (effects (font (size 1.27 1.27))))
  (property "Footprint" "" (at 135.89 156.21 0) (effects (font (size 1.27 1.27)) (hide yes)))
  (property "Datasheet" "" (at 135.89 156.21 0) (effects (font (size 1.27 1.27)) (hide yes)))
  (property "Description" "Power symbol creates a global label with name \"+5V\"" (at 135.89 156.21 0) (effects (font (size 1.27 1.27)) (hide yes)))
  (pin "1"))
 (symbol
  (lib_id "power:+5V")
  (at 165.1 116.84 0)
  (unit 1)
  (exclude_from_sim no)
  (in_bom yes)
  (on_board yes)
  (dnp no)
  (property "Reference" "#PWR0333" (at 165.1 120.65 0) (effects (font (size 1.27 1.27)) (hide yes)))
  (property "Value" "+5V" (at 165.1 112.268 0) (effects (font (size 1.27 1.27))))
  (property "Footprint" "" (at 165.1 116.84 0) (effects (font (size 1.27 1.27)) (hide yes)))
  (property "Datasheet" "" (at 165.1 116.84 0) (effects (font (size 1.27 1.27)) (hide yes)))
  (property "Description" "Power symbol creates a global label with name \"+5V\"" (at 165.1 116.84 0) (effects (font (size 1.27 1.27)) (hide yes)))
  (pin "1"))
 (symbol
  (lib_id "power:GND")
  (at 200.66 118.11 90)
  (unit 1)
  (exclude_from_sim no)
  (in_bom yes)
  (on_board yes)
  (dnp no)
  (property "Reference" "#PWR04" (at 207.01 118.11 0) (effects (font (size 1.27 1.27)) (hide yes)))
  (property "Value" "GND" (at 205.486 118.11 0) (effects (font (size 1.27 1.27))))
  (property "Footprint" "" (at 200.66 118.11 0) (effects (font (size 1.27 1.27)) (hide yes)))
  (property "Datasheet" "" (at 200.66 118.11 0) (effects (font (size 1.27 1.27)) (hide yes)))
  (property "Description" "Power symbol creates a global label with name \"GND\" , ground" (at 200.66 118.11 0) (effects (font (size 1.27 1.27)) (hide yes)))
  (pin "1"))
 (symbol
  (lib_id "power:GND")
  (at 149.86 127 0)
  (unit 1)
  (exclude_from_sim no)
  (in_bom yes)
  (on_board yes)
  (dnp no)
  (fields_autoplaced yes)
  (property "Reference" "#PWR0327" (at 149.86 133.35 0) (effects (font (size 1.27 1.27)) (hide yes)))
  (property "Value" "GND" (at 152.4 128.2699 0) (effects (font (size 1.27 1.27)) (justify left)))
  (property "Footprint" "" (at 149.86 127 0) (effects (font (size 1.27 1.27)) (hide yes)))
  (property "Datasheet" "" (at 149.86 127 0) (effects (font (size 1.27 1.27)) (hide yes)))
  (property "Description" "Power symbol creates a global label with name \"GND\" , ground" (at 149.86 127 0) (effects (font (size 1.27 1.27)) (hide yes)))
  (pin "1"))
 (symbol
  (lib_id "power:+5V")
  (at 165.1 82.55 0)
  (unit 1)
  (exclude_from_sim no)
  (in_bom yes)
  (on_board yes)
  (dnp no)
  (property "Reference" "#PWR0351" (at 165.1 86.36 0) (effects (font (size 1.27 1.27)) (hide yes)))
  (property "Value" "+5V" (at 165.1 77.978 0) (effects (font (size 1.27 1.27))))
  (property "Footprint" "" (at 165.1 82.55 0) (effects (font (size 1.27 1.27)) (hide yes)))
  (property "Datasheet" "" (at 165.1 82.55 0) (effects (font (size 1.27 1.27)) (hide yes)))
  (property "Description" "Power symbol creates a global label with name \"+5V\"" (at 165.1 82.55 0) (effects (font (size 1.27 1.27)) (hide yes)))
  (pin "1"))
 (symbol
  (lib_id "Device:C")
  (at 93.98 123.19 0)
  (unit 1)
  (exclude_from_sim no)
  (in_bom yes)
  (on_board yes)
  (dnp no)
  (fields_autoplaced yes)
  (property "Reference" "C2" (at 97.79 121.9199 0) (effects (font (size 1.27 1.27)) (justify left)))
  (property "Value" "104" (at 97.79 124.4599 0) (effects (font (size 1.27 1.27)) (justify left)))
  (property "Footprint" "Capacitor_SMD:C_0603_1608Metric_Pad1.08x0.95mm_HandSolder" (at 94.9452 127 0) (effects (font (size 1.27 1.27)) (hide yes)))
  (property "Datasheet" "~" (at 93.98 123.19 0) (effects (font (size 1.27 1.27)) (hide yes)))
  (property "Description" "Unpolarized capacitor" (at 93.98 123.19 0) (effects (font (size 1.27 1.27)) (hide yes)))
  (pin "1")
  (pin "2"))
 (symbol
  (lib_id "power:+5V")
  (at 62.23 113.03 90)
  (unit 1)
  (exclude_from_sim no)
  (in_bom yes)
  (on_board yes)
  (dnp no)
  (property "Reference" "#PWR02" (at 66.04 113.03 0) (effects (font (size 1.27 1.27)) (hide yes)))
  (property "Value" "+5V" (at 57.658 113.03 0) (effects (font (size 1.27 1.27))))
  (property "Footprint" "" (at 62.23 113.03 0) (effects (font (size 1.27 1.27)) (hide yes)))
  (property "Datasheet" "" (at 62.23 113.03 0) (effects (font (size 1.27 1.27)) (hide yes)))
  (property "Description" "Power symbol creates a global label with name \"+5V\"" (at 62.23 113.03 0) (effects (font (size 1.27 1.27)) (hide yes)))
  (pin "1"))
 (symbol
  (lib_id "power:+5V")
  (at 107.95 85.09 0)
  (unit 1)
  (exclude_from_sim no)
  (in_bom yes)
  (on_board yes)
  (dnp no)
  (property "Reference" "#PWR0297" (at 107.95 88.9 0) (effects (font (size 1.27 1.27)) (hide yes)))
  (property "Value" "+5V" (at 107.95 80.518 0) (effects (font (size 1.27 1.27))))
  (property "Footprint" "" (at 107.95 85.09 0) (effects (font (size 1.27 1.27)) (hide yes)))
  (property "Datasheet" "" (at 107.95 85.09 0) (effects (font (size 1.27 1.27)) (hide yes)))
  (property "Description" "Power symbol creates a global label with name \"+5V\"" (at 107.95 85.09 0) (effects (font (size 1.27 1.27)) (hide yes)))
  (pin "1"))
 (symbol
  (lib_id "power:+5V")
  (at 200.66 110.49 270)
  (unit 1)
  (exclude_from_sim no)
  (in_bom yes)
  (on_board yes)
  (dnp no)
  (property "Reference" "#PWR03" (at 196.85 110.49 0) (effects (font (size 1.27 1.27)) (hide yes)))
  (property "Value" "+5V" (at 205.232 110.49 0) (effects (font (size 1.27 1.27))))
  (property "Footprint" "" (at 200.66 110.49 0) (effects (font (size 1.27 1.27)) (hide yes)))
  (property "Datasheet" "" (at 200.66 110.49 0) (effects (font (size 1.27 1.27)) (hide yes)))
  (property "Description" "Power symbol creates a global label with name \"+5V\"" (at 200.66 110.49 0) (effects (font (size 1.27 1.27)) (hide yes)))
  (pin "1"))
 (symbol
  (lib_id "power:GND")
  (at 151.13 91.44 0)
  (unit 1)
  (exclude_from_sim no)
  (in_bom yes)
  (on_board yes)
  (dnp no)
  (fields_autoplaced yes)
  (property "Reference" "#PWR0345" (at 151.13 97.79 0) (effects (font (size 1.27 1.27)) (hide yes)))
  (property "Value" "GND" (at 153.67 92.7099 0) (effects (font (size 1.27 1.27)) (justify left)))
  (property "Footprint" "" (at 151.13 91.44 0) (effects (font (size 1.27 1.27)) (hide yes)))
  (property "Datasheet" "" (at 151.13 91.44 0) (effects (font (size 1.27 1.27)) (hide yes)))
  (property "Description" "Power symbol creates a global label with name \"GND\" , ground" (at 151.13 91.44 0) (effects (font (size 1.27 1.27)) (hide yes)))
  (pin "1"))
 (symbol
  (lib_id "power:GND")
  (at 128.27 156.21 0)
  (unit 1)
  (exclude_from_sim no)
  (in_bom yes)
  (on_board yes)
  (dnp no)
  (property "Reference" "#PWR07" (at 128.27 162.56 0) (effects (font (size 1.27 1.27)) (hide yes)))
  (property "Value" "GND" (at 128.27 161.036 0) (effects (font (size 1.27 1.27))))
  (property "Footprint" "" (at 128.27 156.21 0) (effects (font (size 1.27 1.27)) (hide yes)))
  (property "Datasheet" "" (at 128.27 156.21 0) (effects (font (size 1.27 1.27)) (hide yes)))
  (property "Description" "Power symbol creates a global label with name \"GND\" , ground" (at 128.27 156.21 0) (effects (font (size 1.27 1.27)) (hide yes)))
  (pin "1"))
 (symbol
  (lib_id "LED:WS2812B")
  (at 107.95 99.06 0)
  (unit 1)
  (exclude_from_sim no)
  (in_bom yes)
  (on_board yes)
  (dnp no)
  (property "Reference" "D1" (at 111.252 92.456 0) (effects (font (size 1.27 1.27))))
  (property "Value" "WS2812B" (at 119.38 95.2814 0) (effects (font (size 1.27 1.27)) (hide yes)))
  (property "Footprint" "LED_SMD:LED_WS2812B_PLCC4_5.0x5.0mm_P3.2mm" (at 109.22 106.68 0) (effects (font (size 1.27 1.27)) (justify left top) (hide yes)))
  (property "Datasheet" "https://cdn-shop.adafruit.com/datasheets/WS2812B.pdf" (at 110.49 108.585 0) (effects (font (size 1.27 1.27)) (justify left top) (hide yes)))
  (property "Description" "RGB LED with integrated controller" (at 107.95 99.06 0) (effects (font (size 1.27 1.27)) (hide yes)))
  (pin "3")
  (pin "1")
  (pin "2")
  (pin "4"))
 (symbol
  (lib_id "Sensor_Magnetic:DRV5033AJxLPG")
  (at 130.81 113.03 0)
  (unit 1)
  (exclude_from_sim no)
  (in_bom yes)
  (on_board yes)
  (dnp no)
  (fields_autoplaced yes)
  (property "Reference" "H1" (at 125.222 110.49 0) (effects (font (size 1.27 1.27)) (justify right)))
  (property "Value" "A3144" (at 125.222 113.03 0) (effects (font (size 1.27 1.27)) (justify right)))
  (property "Footprint" "Package_TO_SOT_THT:TO-92_Inline_Horizontal1" (at 130.81 113.03 0) (effects (font (size 1.27 1.27)) (hide yes)))
  (property "Datasheet" "https://www.ti.com/lit/ds/symlink/drv5033.pdf" (at 130.81 113.03 0) (effects (font (size 1.27 1.27)) (hide yes)))
  (property "Description" "±6.9 / ±3.5 mT, 20-kHz, 2-38V, TO-92" (at 130.81 113.03 0) (effects (font (size 1.27 1.27)) (hide yes)))
  (pin "1")
  (pin "2")
  (pin "3"))
 (sheet_instances
  (path ""
   (page "1")))
 (embedded_fonts no))
